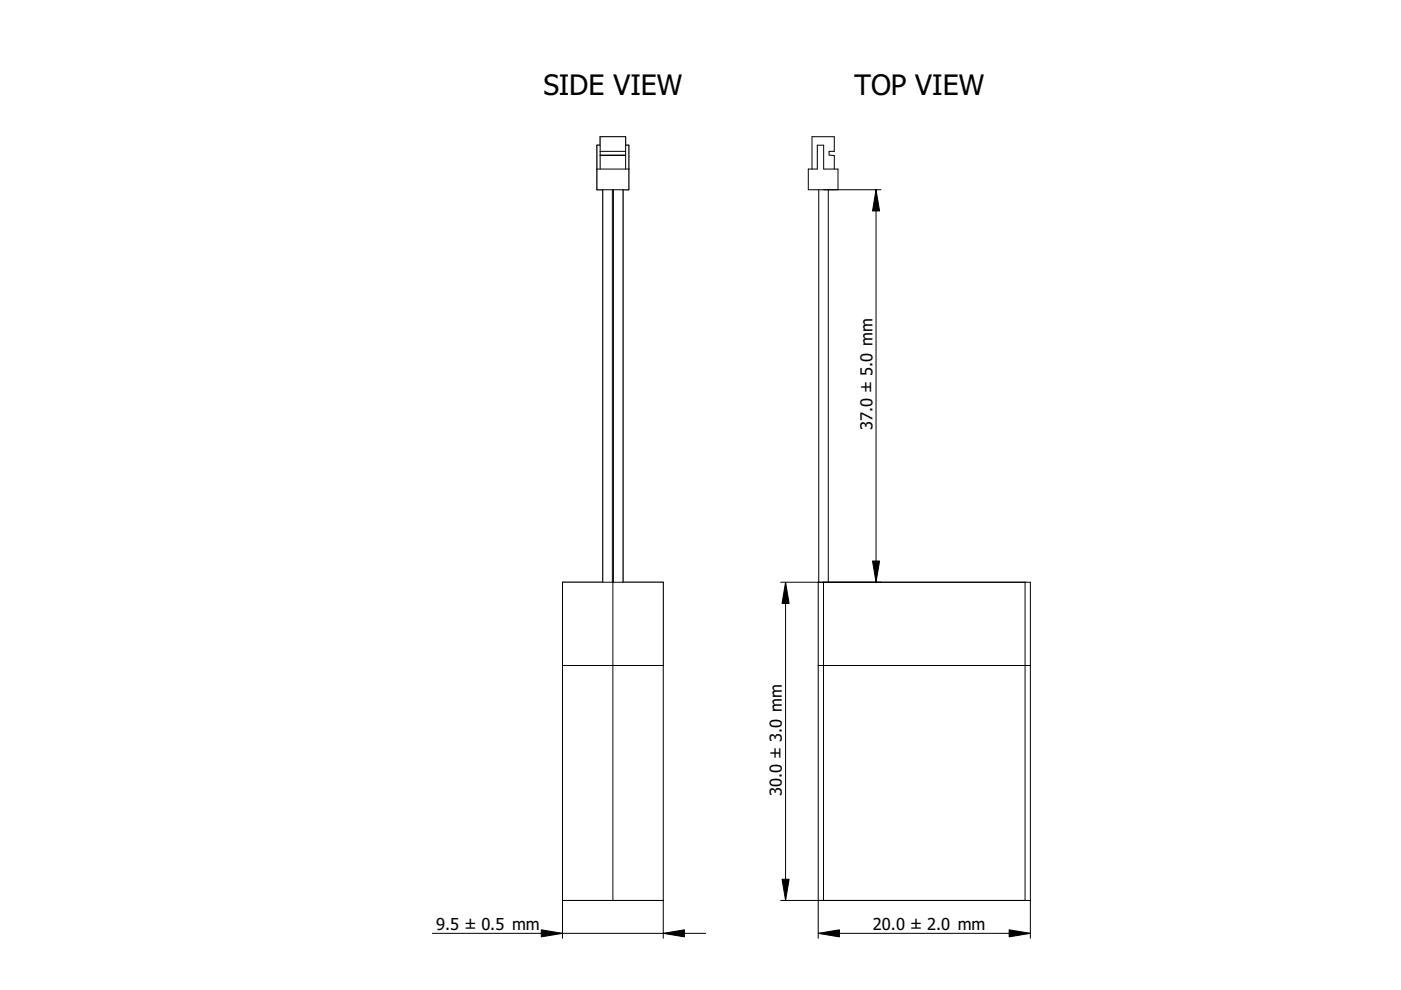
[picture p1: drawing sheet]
<svg xmlns="http://www.w3.org/2000/svg" width="297mm" height="210mm" viewBox="0 0 297 210" stroke-linecap="round" stroke-linejoin="round" font-family="sans-serif">
<path d="M129.9 110h.1" fill="none" stroke="#000" stroke-width=".21"/>
<g fill="#fff">
<path d="M119.3 141.1h10.6v49.8h-10.6z" fill-rule="evenodd"/>
<path d="M129.9 141.1h10.7v49.8h-10.7z" fill-rule="evenodd"/>
<path d="M119.3 123.4h10.6v17.7h-10.6z" fill-rule="evenodd"/>
<path d="M129.9 123.4h10.7v17.7h-10.7z" fill-rule="evenodd"/>
<path d="M130.1 40.2h1v83.2h-1z" fill-rule="evenodd"/>
<path d="M128.8 40.2h1v83.2h-1z" fill-rule="evenodd"/>
<path d="M131.1 40.2h1v83.2h-1z" fill-rule="evenodd"/>
<path d="M127.8 40.2h1v83.2h-1z" fill-rule="evenodd"/>
<path d="M127.2 29h5.4v6.8h-5.4z" fill-rule="evenodd"/>
<path d="M126.6 35.8h6.7v4.4h-6.7z" fill-rule="evenodd"/>
<path d="M129.8 40.2h.3v83.2h-.3z" fill-rule="evenodd"/>
</g>
<path d="M129.9 110h.1" fill="none" stroke="#000" stroke-width=".21"/>
<g fill="#fff">
<path d="M132.6 30.8h.7v5h-.7z" fill-rule="evenodd"/>
<path d="M126.6 30.8h.6v5h-.6z" fill-rule="evenodd"/>
</g>
<g fill="none" stroke="#000" stroke-width=".21">
<path d="M126.6 35.8h6.7M127.2 35.8v-6.8h5.4v6.8M127.2 30.8h-.6v9.4h6.7v-9.4h-.7M127.8 40.2v83.2M128.8 40.2v83.2M129.8 40.2v83.2M130.1 40.2v83.2M131.1 40.2v83.2M132.1 40.2v83.2M129.9 110h.1M129.9 123.4v67.5M119.3 141.1h21.3"/>
<path d="M91.7 197.9h57.9M119.3 198.9v-75.5h21.3v75.5M119.3 190.9h21.3"/>
</g>
<path d="M114.8 197.1l4.5 .8-4.5 .7zM140.6 197.9l4.5-.8v1.5z" fill="#000" stroke="#000" stroke-width=".21"/>
<path d="M172.2 29h4.7v3.1h-1.1v.8l1.1 .1v2.8h.8v4.4h-2.1v83.2h42.9v67.5h-45l.1-150.7h-2.2v-4.4h.8z" fill-rule="evenodd" fill="#fff"/>
<path d="M194.9 110h.1" fill="none" stroke="#000" stroke-width=".21"/>
<g fill="#fff">
<path d="M174.6 141.1h42.7v49.8h-42.7z" fill-rule="evenodd"/>
<path d="M174.6 123.4h42.7v17.7h-42.7z" fill-rule="evenodd"/>
<path d="M173.6 40.2h2v83.2h-2z" fill-rule="evenodd"/>
<path d="M217.3 141.1h1.2v49.8h-1.2z" fill-rule="evenodd"/>
<path d="M173.5 141.1h1.1v49.8h-1.1z" fill-rule="evenodd"/>
<path d="M173.3 30.8h1.3v5h3.1v4.4h-6.3v-4.4h1.9z" fill-rule="evenodd"/>
<path d="M172.2 29h4.7v3.1h-1.1v.8l1.1 .1v2.8h-2.3v-5h-1.3v5h-1.1z" fill-rule="evenodd"/>
<path d="M173.5 123.4h1.1v17.7h-1.1z" fill-rule="evenodd"/>
<path d="M217.3 123.4h1.2v17.7h-1.2z" fill-rule="evenodd"/>
</g>
<g fill="none" stroke="#000" stroke-width=".21">
<path d="M172.2 35.8v-6.8h4.7v3.1h-1.1v.8l1.1 .1v2.8M173.6 40.2v83.2M175.6 40.2v83.2M177.7 40.2v-4.4h-3.1v-5h-1.3v5h-1.9v4.4h15.4M185.7 40.2v83.2M194.9 110h.1M165.5 123.4h53v75.5M166.6 123.4v67.5M173.5 123.4v75.5M174.6 123.4v67.5M217.3 123.4v67.5M173.5 141.1h45"/>
<path d="M165.5 190.9h53M173.5 197.9h45"/>
</g>
<path d="M185.7 40.2l.8 4.5h-1.5zM166.6 123.4l.7 4.5h-1.5zM185 118.9h1.5l-.8 4.5zM165.8 186.4h1.5l-.7 4.5zM173.5 197.9l4.5-.8v1.5zM214 197.1l4.5 .8-4.5 .7z" fill="#000" stroke="#000" stroke-width=".21"/>
<path d="M127.2 29h5.4v1.8h.7v9.4h-1.2v83.2h8.5v67.5h-21.3v-67.5h8.5v-83.2h-1.2v-9.4h.6z" fill-rule="evenodd" fill="#fff"/>
<path d="M129.9 110h.1" fill="none" stroke="#000" stroke-width=".21"/>
<g fill="#fff">
<path d="M129.9 141.1h10.7v49.8h-10.7z" fill-rule="evenodd"/>
<path d="M119.3 141.1h10.6v49.8h-10.6z" fill-rule="evenodd"/>
<path d="M129.9 123.4h10.7v17.7h-10.7z" fill-rule="evenodd"/>
<path d="M119.3 123.4h10.6v17.7h-10.6z" fill-rule="evenodd"/>
<path d="M127.8 40.2h2v83.2h-2z" fill-rule="evenodd"/>
<path d="M130.1 40.2h2v83.2h-2z" fill-rule="evenodd"/>
<path d="M126.6 35.8h6.7v4.4h-6.7z" fill-rule="evenodd"/>
<path d="M129.8 40.2h.3v83.2h-.3z" fill-rule="evenodd"/>
</g>
<path d="M129.9 110h.1" fill="none" stroke="#000" stroke-width=".21"/>
<g fill="#fff">
<path d="M127.2 32.9l5.4 .1z"/>
<path d="M127.2 29h5.4v3.1h-5.4z" fill-rule="evenodd"/>
<path d="M127.2 33h5.4v2.8h-5.4z" fill-rule="evenodd"/>
<path d="M127.2 32.1h5.4v.8h-5.4z" fill-rule="evenodd"/>
<path d="M132.6 30.8h.7v5h-.7z" fill-rule="evenodd"/>
<path d="M126.6 30.8h.6v5h-.6z" fill-rule="evenodd"/>
</g>
<g fill="none" stroke="#000" stroke-width=".21">
<path d="M126.6 35.8h6.7M127.2 33h5.4M127.2 35.8v-6.8h5.4v6.8M127.2 32.9h5.4M127.2 32.1h5.4M127.2 30.8h-.6v9.4h6.7v-9.4h-.7M127.8 40.2v83.2M129.8 40.2v83.2M130.1 40.2v83.2M132.1 40.2v83.2M119.3 123.4h21.3v67.5h-21.3zM129.9 123.4v67.5"/>
<path d="M119.3 141.1h21.3"/>
</g>
<g font-size="6">
<text x="115.2" y="20.2">SIDE VIEW</text>
<text x="181.2" y="20.2">TOP VIEW</text>
</g>
<g font-size="3.5">
<text x="185" y="91.3" transform="rotate(-90 185 91.3)">37.0 ± 5.0 mm</text>
<text x="165.8" y="168.9" transform="rotate(-90 165.8 168.9)">30.0 ± 3.0 mm</text>
<text x="92.5" y="197.1">9.5 ± 0.5 mm</text>
<text x="185.1" y="197.1">20.0 ± 2.0 mm</text>
</g>
</svg>
